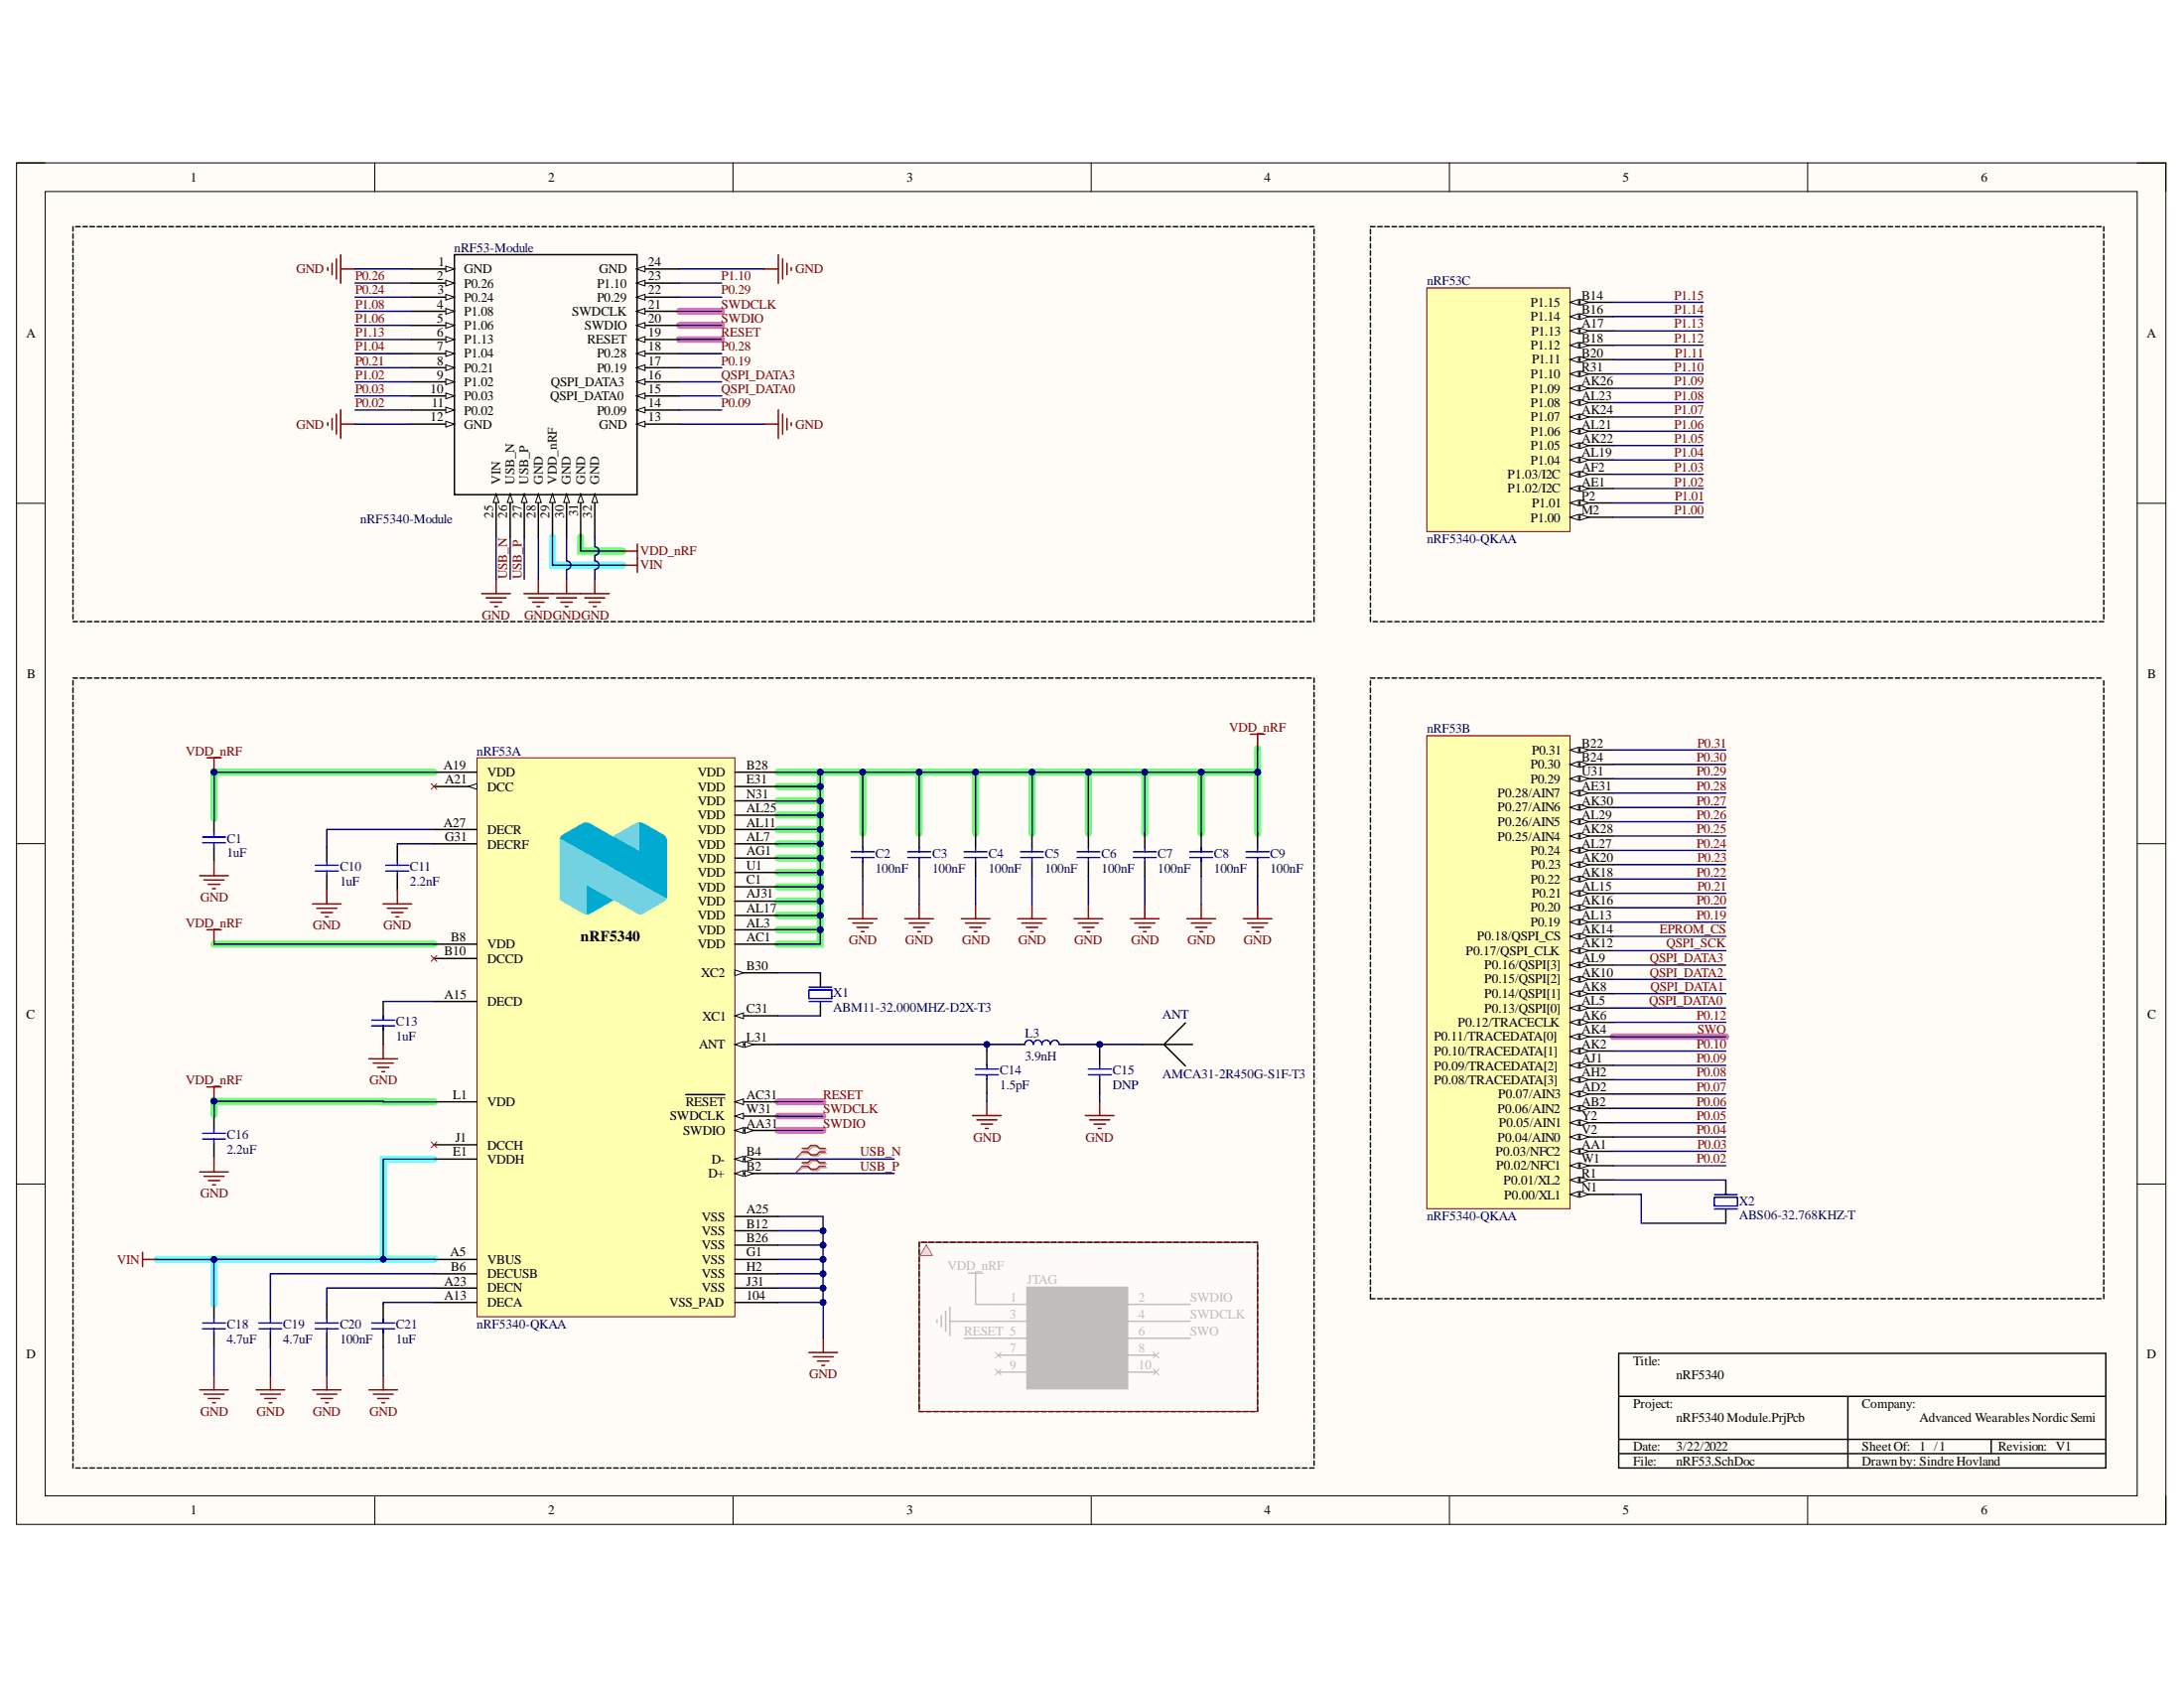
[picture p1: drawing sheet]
# Altium project nRF5340 Module.PrjPcb
1 sheet, 27 parts. Net scope: global (net labels, ports and power ports of the same name join across sheets).
Board file: nRF53_Module.PcbDoc

## Sheet nRF53.SchDoc: nRF5340
size B; DrawnBy: Sindre Hovland; Organization: Advanced Wearables Nordic Semi; Revision: V1; SheetNumber: 1; SheetTotal: 1

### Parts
*  TitleBlock  (value not drawn)  (graphical)
ANT  AMCA31-2R450G-S1F-T3  [AMCA31-2R450G-S1F-T3]
C1  1uF  [C0201]
C2  100nF  [C0201]
C3  100nF  [C0201]
C4  100nF  [C0201]
C5  100nF  [C0201]
C6  100nF  [C0201]
C7  100nF  [C0201]
C8  100nF  [C0201]
C9  100nF  [C0201]
C10  1uF  [C0201]
C11  2.2nF  [C0201]
C13  1uF  [C0201]
C14  1.5pF  [C0201]
C15  DNP  [C0201]
C16  2.2uF  [C0201]
C18  4.7uF  [C0402]
C19  4.7uF  [C0402]
C20  100nF  [C0201]
C21  1uF  [C0201]
JTAG  DNP  [JTAG Pins 6]  (value not drawn)  (masked out: inside a compile mask, not in the netlist)
L3  3.9nH  [IND0201]
nRF53  nRF5340-QKAA  [nRF5340]  (parts A,B,C of 3)
nRF53-Module  nRF5340-Module  [nRF53Module]
X1  ABM11-32.000MHZ-D2X-T3  [XTAL_2016]
X2  ABS06-32.768KHZ-T  [XTAL_2012]

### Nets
GND: ANT.2(GND) C1.1 C2.1 C3.1 C4.1 C5.1 C6.1 C7.1 C8.1 C9.1 C10.1 C11.1 C13.1 C14.1 C15.1 C16.1 C18.1 C19.1 C20.1 C21.1 nRF53.104(VSS_PAD) nRF53.A25(VSS) nRF53.B12(VSS) nRF53.B26(VSS) nRF53.G1(VSS) nRF53.H2(VSS) nRF53.J31(VSS) nRF53-Module.1(GND) nRF53-Module.12(GND) nRF53-Module.13(GND) nRF53-Module.24(GND) nRF53-Module.25(VIN) nRF53-Module.28(GND) nRF53-Module.30(GND) nRF53-Module.32(GND) X1.2(GND) X1.4(GND)
VDD_nRF: C1.2 C2.2 C3.2 C4.2 C5.2 C6.2 C7.2 C8.2 C9.2 C16.2 nRF53.A19(VDD) nRF53.AC1(VDD) nRF53.AG1(VDD) nRF53.AJ31(VDD) nRF53.AL3(VDD) nRF53.AL7(VDD) nRF53.AL11(VDD) nRF53.AL17(VDD) nRF53.AL25(VDD) nRF53.B8(VDD) nRF53.B28(VDD) nRF53.C1(VDD) nRF53.E31(VDD) nRF53.L1(VDD) nRF53.N31(VDD) nRF53.U1(VDD) nRF53-Module.31(GND)
VIN: C18.2 nRF53.A5(VBUS) nRF53.E1(VDDH) nRF53-Module.29(VDD_nRF)
EPROM_CS: nRF53.AK14(P0.18/QSPI_CS)
P0.02: nRF53.W1(P0.02/NFC1) nRF53-Module.11(P0.02)
P0.03: nRF53.AA1(P0.03/NFC2) nRF53-Module.10(P0.03)
P0.04: nRF53.V2(P0.04/AIN0)
P0.05: nRF53.Y2(P0.05/AIN1)
P0.06: nRF53.AB2(P0.06/AIN2)
P0.07: nRF53.AD2(P0.07/AIN3)
P0.08: nRF53.AH2(P0.08/TRACEDATA[3])
P0.09: nRF53.AJ1(P0.09/TRACEDATA[2]) nRF53-Module.14(P0.09)
P0.10: nRF53.AK2(P0.10/TRACEDATA[1])
P0.12: nRF53.AK6(P0.12/TRACECLK)
P0.19: nRF53.AL13(P0.19) nRF53-Module.17(P0.19)
P0.20: nRF53.AK16(P0.20)
P0.21: nRF53.AL15(P0.21) nRF53-Module.8(P0.21)
P0.22: nRF53.AK18(P0.22)
P0.23: nRF53.AK20(P0.23)
P0.24: nRF53.AL27(P0.24) nRF53-Module.3(P0.24)
P0.25: nRF53.AK28(P0.25/AIN4)
P0.26: nRF53.AL29(P0.26/AIN5) nRF53-Module.2(P0.26)
P0.27: nRF53.AK30(P0.27/AIN6)
P0.28: nRF53.AE31(P0.28/AIN7) nRF53-Module.18(P0.28)
P0.29: nRF53.U31(P0.29) nRF53-Module.22(P0.29)
P0.30: nRF53.B24(P0.30)
P0.31: nRF53.B22(P0.31)
P1.00: nRF53.M2(P1.00)
P1.01: nRF53.P2(P1.01)
P1.02: nRF53.AE1(P1.02/I2C) nRF53-Module.9(P1.02)
P1.03: nRF53.AF2(P1.03/I2C)
P1.04: nRF53.AL19(P1.04) nRF53-Module.7(P1.04)
P1.05: nRF53.AK22(P1.05)
P1.06: nRF53.AL21(P1.06) nRF53-Module.5(P1.06)
P1.07: nRF53.AK24(P1.07)
P1.08: nRF53.AL23(P1.08) nRF53-Module.4(P1.08)
P1.09: nRF53.AK26(P1.09)
P1.10: nRF53.R31(P1.10) nRF53-Module.23(P1.10)
P1.11: nRF53.B20(P1.11)
P1.12: nRF53.B18(P1.12)
P1.13: nRF53.A17(P1.13) nRF53-Module.6(P1.13)
P1.14: nRF53.B16(P1.14)
P1.15: nRF53.B14(P1.15)
QSPI_DATA0: nRF53.AL5(P0.13/QSPI[0]) nRF53-Module.15(QSPI_DATA0)
QSPI_DATA1: nRF53.AK8(P0.14/QSPI[1])
QSPI_DATA2: nRF53.AK10(P0.15/QSPI[2])
QSPI_DATA3: nRF53.AL9(P0.16/QSPI[3]) nRF53-Module.16(QSPI_DATA3)
QSPI_SCK: nRF53.AK12(P0.17/QSPI_CLK)
RESET: nRF53.AC31(~{RESET}) nRF53-Module.19(RESET)
SWDCLK: nRF53.W31(SWDCLK) nRF53-Module.21(SWDCLK)
SWDIO: nRF53.AA31(SWDIO) nRF53-Module.20(SWDIO)
SWO: nRF53.AK4(P0.11/TRACEDATA[0])
USB_N: nRF53.B4(D-) nRF53-Module.26(USB_N)
USB_P: nRF53.B2(D+) nRF53-Module.27(USB_P)
NetANT_1: ANT.1 C15.2 L3.2
NetC10_2: C10.2 nRF53.A27(DECR)
NetC11_2: C11.2 nRF53.G31(DECRF)
NetC13_2: C13.2 nRF53.A15(DECD)
NetC14_2: C14.2 L3.1 nRF53.L31(ANT)
NetC19_2: C19.2 nRF53.B6(DECUSB)
NetC20_2: C20.2 nRF53.A23(DECN)
NetC21_2: C21.2 nRF53.A13(DECA)
NetnRF53_B30: nRF53.B30(XC2) X1.3(out)
NetnRF53_C31: nRF53.C31(XC1) X1.1(inp)
NetnRF53_N1: nRF53.N1(P0.00/XL1) X2.2(out)
NetnRF53_R1: nRF53.R1(P0.01/XL2) X2.1(inp)

Not connected (* = marked no-connect by the designer): nRF53 A21(DCC)* AG31(N.C.) B10(DCCD)* D2(N.C.) F2(N.C.) J1(DCCH)* T2(N.C.)

### Layout directives
differential pair: USB_N, USB_P

## Assembly variants
Default: not fitted C14 C15 nRF53-Module X3
